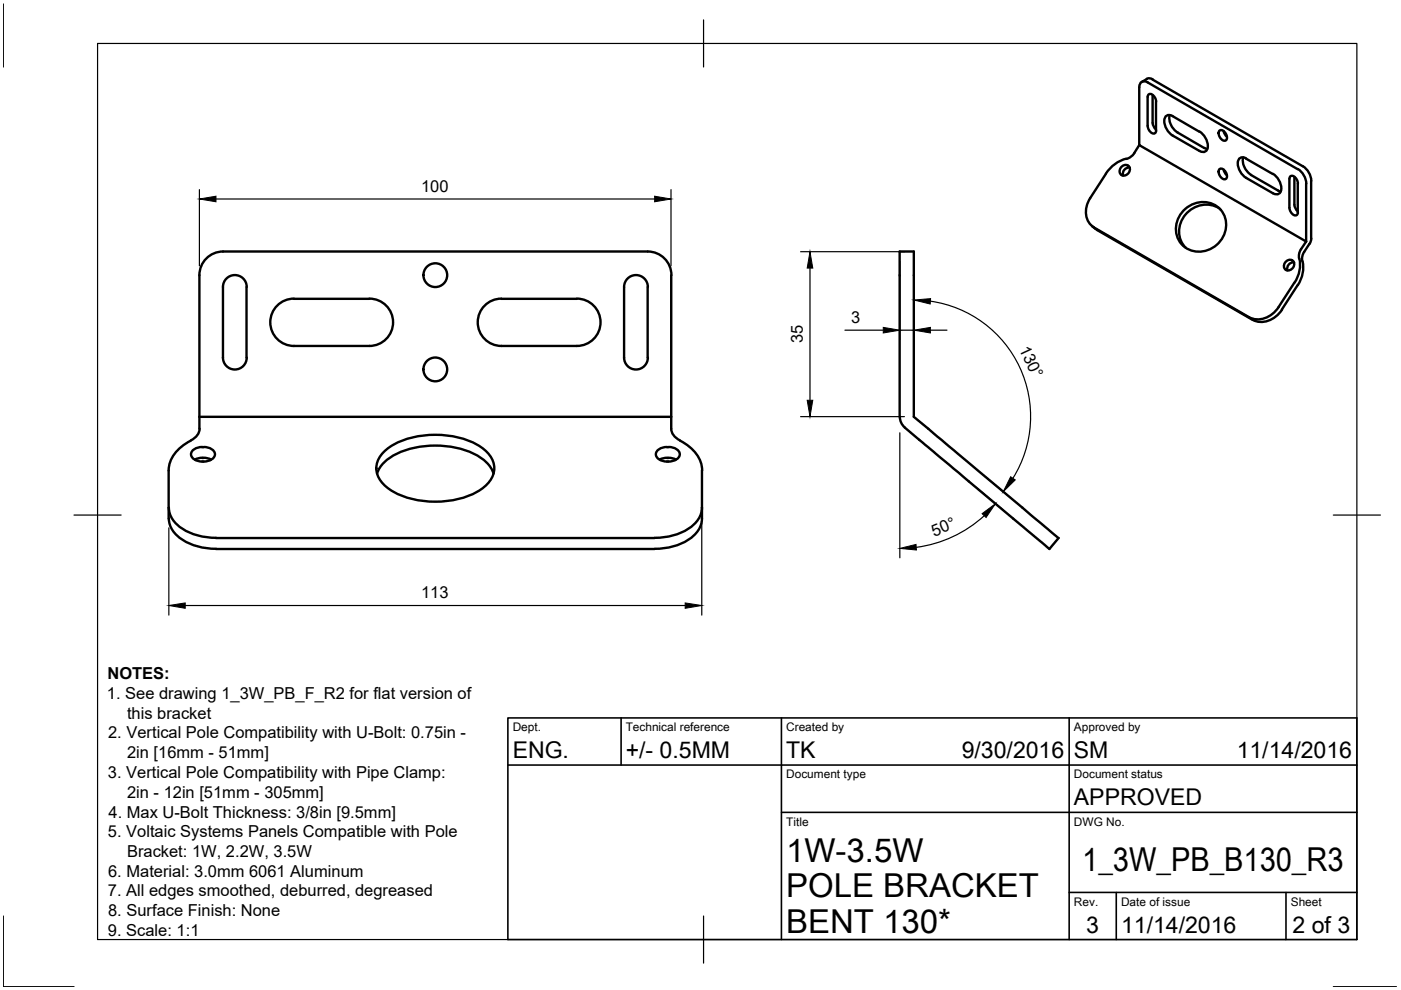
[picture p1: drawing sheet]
<svg xmlns="http://www.w3.org/2000/svg" width="297mm" height="210mm" viewBox="0 0 297 210" stroke-linecap="round" stroke-linejoin="round" font-family="sans-serif">
<!-- layer: Visible -->
<g fill="none" stroke="#000" stroke-width=".51">
<path d="M241.5 18.5v12.3l35.4 20.4M243.1 16.7a1.26 1.26 0 0 1 1.3 .1M243.1 16.7l-1 .7M243.3 17.5l31.9 18.4M243.3 17.5a1.09 1.09 0 0 0-1.2-.2 1.09 1.09 0 0 0-.5 1.2M244.4 16.9l31.8 18.3M237.8 37.1l.1 .1M238.8 33.6a7.3 7.3 0 0 0-4.3 3.2l-3.4 5.2M239 35.1l.2 .1M239.1 35.1a1.23 1.23 0 0 0-1.5 .5 1.23 1.23 0 0 0 .2 1.5M239.2 35.1a1.23 1.23 0 0 1 .1 1.5 1.23 1.23 0 0 1-1.4 .5M239.5 35.5a1.35 1.35 0 0 0-1.4 1.7"/>
<path d="M241.5 30.8a5.6 5.6 0 0 1-1.9 2.6l-.8 .3M243.3 20.6v6.1M243.3 20.5l.1-.3a.97 .97 0 0 1 1.6 .6l.1 .7M243.3 26.7l.2 .7a.97 .97 0 0 0 1.5 .6l.1-.3M244.4 20.2v5.9M244.4 26a1.93 1.93 0 0 0 .7 1.5M245.1 21.6v6.1M248 24.4a3.6 3.6 0 0 0 1.7 3.7M248.6 28.7l5.7 3.3M248.6 24.6l5.7 3.3M248.6 24.6a1.09 1.09 0 0 0-1.2-.1 1.09 1.09 0 0 0-.6 1.2 3.9 3.9 0 0 0 1.8 3M249.7 28.1l5.6 3.3"/>
<path d="M254.3 27.9a3.4 3.4 0 0 1 1.5 4 1.1 1.1 0 0 1-1.5 .1M255.4 31.4l.6 .2M258.6 35.8a1.42 1.42 0 0 1 1.3 2.2 1.42 1.42 0 0 1-1.3-2.2zM258.6 27.6a1.42 1.42 0 0 1 1.3 2.2 1.42 1.42 0 0 1-1.3-2.2zM259.4 36l.3 .6 .4 .5M259.4 27.8l.3 .6 .4 .6M263.6 33.4a3.6 3.6 0 0 0 1.7 3.7M264.2 33.6l5.7 3.3M264.2 37.7l5.7 3.3M264.2 33.6a1.09 1.09 0 0 0-1.2-.1 1.09 1.09 0 0 0-.6 1.1 3.9 3.9 0 0 0 1.8 3.1M265.2 37.1l5.7 3.3M269.9 36.9a3.4 3.4 0 0 1 1.5 3.9 1.1 1.1 0 0 1-1.5 .2"/>
<path d="M274.4 37.5v5.9a1.93 1.93 0 0 0 .8 1.4M275.2 38.9v6.2M275.2 35.8a3.9 3.9 0 0 1 1.8 3.1M275.2 38.9l-.2-.7a.97 .97 0 0 0-1.5-.7l-.1 6.6 .2 .6a.97 .97 0 0 0 1.5 .7l.1-.4M276.2 35.2a3.8 3.8 0 0 1 1.8 3.1v12.3l-.4 1.1M276.9 38.9v12.3M133.3 58.9a2.52 2.52 0 0 1 2.6-.3 2.52 2.52 0 0 1 1.5 2.2v15a2.52 2.52 0 0 1-2.6 2.5 2.52 2.52 0 0 1-2.5-2.5v-15a2.51 2.51 0 0 1 1-1.9zM142.3 58.4v32.5a2.96 2.96 0 0 0 1.9 2.5M142.4 58.3a5 5 0 0 0-5.1-5h-90a5 5 0 0 0-5 5.1v32.5a2.96 2.96 0 0 1-1.8 2.5M190.7 53.3h3v35.1l30.7 25.7-1.9 2.3-30.7-25.7a3.1 3.1 0 0 1-1-2.3zM231.2 42a4.4 4.4 0 0 0 .8 6.2M231.5 47.9l.7 .6"/>
<path d="M232 48.2l32.8 19a4.8 4.8 0 0 0 6.3-2.1M232.2 48.5l.5 .3M232.6 48.8l33 19a4.8 4.8 0 0 0 6.2-2.2M251.3 44.3a5 5 0 0 1 5.7-1.1 5 5 0 0 1 2.9 5 5.7 5.7 0 0 1-8.8 4.1 5.2 5.2 0 0 1 .2-8zM258.5 44.2a5.6 5.6 0 0 0-6.8 .9 5.6 5.6 0 0 0-.8 6.8l.5 .7M270.9 40.4l.6 .2M273.9 55.2l.1 .1M273.9 55.2a1.23 1.23 0 0 0-1.4 .5 1.23 1.23 0 0 0 .1 1.5M274 55.2a1.25 1.25 0 0 1 .1 1.6 1.25 1.25 0 0 1-1.5 .4M274.4 55.6a1.35 1.35 0 0 0-1.4 1.8M276.2 55.4a6.6 6.6 0 0 1-1 5.1M276.5 53.4l-.3 .8-.1 1.2"/>
<path d="M276.9 51.2a5.4 5.4 0 0 0-1.5 2.8v.4a6.5 6.5 0 0 1-.9 5.5l-3.4 5.2M277.6 51.7l-1.1 1.7M52.3 60.9v14.9M52.3 60.8a2.52 2.52 0 0 0-2.5-2.5 2.52 2.52 0 0 0-2.5 2.5v15a2.52 2.52 0 0 0 2.5 2.5 2.52 2.52 0 0 0 2.5-2.5M62.3 63.4h16M62.3 73.3h16M62.3 63.3a5 5 0 0 0-5 5 5 5 0 0 0 5 5M78.3 63.3a5 5 0 0 1 5 5 5 5 0 0 1-5 5M106.3 63.4l16-.1a5 5 0 0 1 5 5 5 5 0 0 1-5 5h-16M106.3 63.3a5 5 0 0 0-5 5 5 5 0 0 0 5 5M275.1 60.5l-3.3 5.1M40.4 93.4a7.7 7.7 0 0 0-4.6 6.3v10.3"/>
<path d="M42.3 88.4h100M42.9 94.8h.3M42.9 97.1h.3M42.9 97.1l-1.6 .3M42.9 94.8a2.11 2.11 0 0 0-2.4 1.5 2.2 2.2 0 0 0 2.7 1.6M43.2 94.8a2.11 2.11 0 0 1 2.4 1.5 2.11 2.11 0 0 1-2.4 1.6M43.2 97.1l1.6 .3M81.2 95.9a15.3 15.3 0 0 1 11.1-3.7 15.9 15.9 0 0 1 11 3.7 4.7 4.7 0 0 1-.7 7.4 18.4 18.4 0 0 1-14.8 2.6 10.5 10.5 0 0 1-7.6-4.9 4.5 4.5 0 0 1 1-5.1zM141.4 94.8h.3M141.4 97.1h.3M141.4 94.8a2.11 2.11 0 0 0-2.3 1.5 2.21 2.21 0 0 0 2.6 1.6 2.11 2.11 0 0 0 2.4-1.6 2.11 2.11 0 0 0-2.4-1.5M141.4 97.1l-1.5 .3"/>
<path d="M141.7 97.1l1.6 .3M144.2 93.4a7.7 7.7 0 0 1 4.7 6.3M148.8 99.8v10.2M35.8 107.6a5.9 5.9 0 0 0 3.9 5.1 13.7 13.7 0 0 0 6.1 1.3M35.8 109.9a5.9 5.9 0 0 0 3.9 5.1 13.7 13.7 0 0 0 6.1 1.4M45.8 114.1h93M45.8 116.4h93M80 100.4a8 8 0 0 1 5.3-4.7 20 20 0 0 1 16.1 1 7 7 0 0 1 3.2 3.7M148.8 109.9a5.9 5.9 0 0 1-3.9 5.1 13.7 13.7 0 0 1-6.1 1.4M148.8 107.6a5.9 5.9 0 0 1-3.9 5.1 13.7 13.7 0 0 1-6.1 1.3"/>
<circle cx="92.3" cy="58.3" r="2.52"/>
<circle cx="92.3" cy="78.3" r="2.52"/>
</g>
<!-- layer: Border -->
<path d="M.7 .8v13.4M20.7 9.2h267v190h-267zM149.2 4.2v10M15.7 109.2h10M282.7 109.2h10M.7 194.2v15h15M149.2 194.2v10M282.7 209.2h13.4" fill="none" stroke="#000" stroke-width=".25"/>
<!-- layer: TitleBlock -->
<path d="M107.7 152.2h180v47h-180zM131.7 152.2v10M165.7 152.2v47M226.7 152.2v47M107.7 162.2h180M165.7 172.2h122M226.7 189.2h61M236.7 189.2v10M272.7 189.2v10" fill="none" stroke="#000" stroke-width=".34"/>
<!-- layer: Dimensions -->
<g fill="none" stroke="#000" stroke-width=".25">
<path d="M42.3 40.2v16.2M45.8 42.2h93M142.3 40.2v16.2M169.7 53.4h22.1M171.7 56.8v28.1M190.8 55.4v16.6M193.8 55.4v16.6M179.1 70h8.2M190.8 70h3M197.3 70h3.5M197.3 63.9a24.7 24.7 0 0 1 17.5 37.5M169.7 88.3h22.1"/>
<path d="M190.8 91.8v26.5M35.8 111.9v18.5M148.8 109.6v20.8M207 103.3l5.6 4.8M208.7 109.3a26.5 26.5 0 0 1-14.4 6.7M208.9 101l5.3 4.5M39.3 128.4h106"/>
</g>
<path d="M42.3 42.2l3.5-.6v1.2zM138.8 41.6l3.5 .6-3.5 .6zM171.7 53.4l.6 3.4h-1.2zM187.3 69.4l3.5 .6-3.5 .6zM193.8 63.6l3.5-.3-.1 1.2zM193.8 70l3.5-.6v1.2zM171.1 84.9h1.2l-.6 3.4zM190.8 116.3l3.4-.9 .1 1.2zM208.2 108.9l2.9-2.1-2 2.9zM214.3 101.1l1 .7-2.6 2.5zM35.8 128.4l3.5-.6v1.2zM145.3 127.8l3.5 .6-3.5 .6z" fill="#000" stroke="#000" stroke-width=".21"/>
<g font-size="7">
<text x="166.7" y="182.7">1W-3.5W</text>
<text x="229.5" y="184.7">1_3W_PB_B130_R3</text>
<text x="166.7" y="190.2">POLE BRACKET</text>
<text x="166.7" y="197.7">BENT 130*</text>
</g>
<g font-size="4.9">
<text x="108.7" y="160.7">ENG.</text>
<text x="132.7" y="160.7">+/- 0.5MM</text>
<text x="166.7" y="160.7">TK</text>
<text x="203.9" y="160.7">9/30/2016</text>
<text x="227.7" y="160.7">SM</text>
<text x="262.2" y="160.7">11/14/2016</text>
<text x="227.7" y="170.7">APPROVED</text>
<text x="230.3" y="197.9">3</text>
<text x="237.7" y="197.7">11/14/2016</text>
<text x="274.1" y="197.9">2 of 3</text>
</g>
<g font-size="3.5">
<text x="89.3" y="40.6">100</text>
<text x="180.5" y="68.4">3</text>
<text x="170.2" y="72.8" transform="rotate(-90 170.2 72.8)">35</text>
<text x="216" y="73.9" transform="rotate(65 216 73.9)">130°</text>
<text x="198.1" y="113.8" transform="rotate(-23 198.1 113.8)">50°</text>
<text x="89.3" y="126.9">113</text>
<text x="22.8" y="144">NOTES:</text>
<text x="22.7" y="148.2">1. See drawing 1_3W_PB_F_R2 for flat version of</text>
<text x="26.9" y="152.3">this bracket</text>
<text x="22.9" y="156.6">2. Vertical Pole Compatibility with U-Bolt: 0.75in -</text>
<text x="26.9" y="160.7">2in [16mm - 51mm]</text>
<text x="22.9" y="165">3. Vertical Pole Compatibility with Pipe Clamp:</text>
<text x="23" y="173.3">4. Max U-Bolt Thickness: 3/8in [9.5mm]</text>
<text x="26.9" y="169.1">2in - 12in [51mm - 305mm]</text>
<text x="22.9" y="177.5">5. Voltaic Systems Panels Compatible with Pole</text>
<text x="22.9" y="185.9">6. Material: 3.0mm 6061 Aluminum</text>
<text x="26.9" y="181.7">Bracket: 1W, 2.2W, 3.5W</text>
<text x="22.9" y="190.1">7. All edges smoothed, deburred, degreased</text>
<text x="22.9" y="194.3">8. Surface Finish: None</text>
<text x="22.9" y="198.5">9. Scale: 1:1</text>
</g>
<g font-size="2.5">
<text x="108.7" y="155">Dept.</text>
<text x="132.7" y="155">Technical reference</text>
<text x="166.7" y="155">Created by</text>
<text x="227.7" y="155">Approved by</text>
<text x="166.7" y="165">Document type</text>
<text x="227.7" y="165">Document status</text>
<text x="166.7" y="175">Title</text>
<text x="227.7" y="175">DWG No.</text>
<text x="227.7" y="192">Rev.</text>
<text x="237.7" y="192">Date of issue</text>
<text x="273.7" y="192">Sheet</text>
</g>
</svg>
